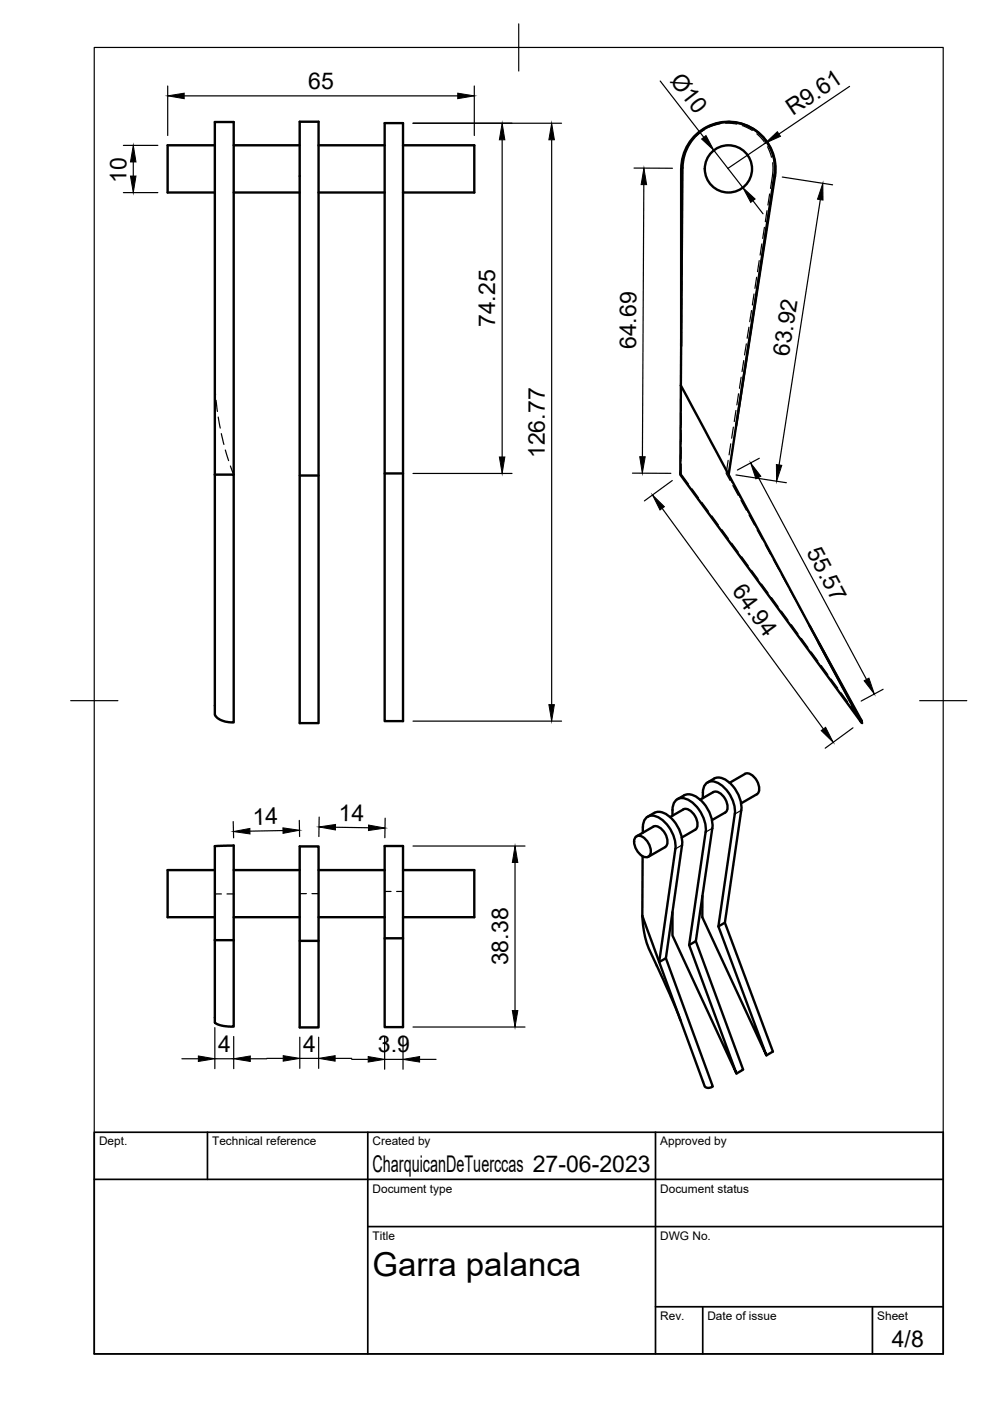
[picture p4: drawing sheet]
<svg xmlns="http://www.w3.org/2000/svg" width="210mm" height="297mm" viewBox="0 0 210 297" stroke-linecap="round" stroke-linejoin="round" font-family="sans-serif">
<!-- layer: Hidden -->
<g fill="none" stroke="#000" stroke-width=".25">
<path d="M144.7 38.3l-.1 2.3M145.1 33l-.4 1.8v2.3M146.7 29.8l-1.2 2.1M149.4 27.5l-1.9 1.4M152.7 26.3l-2.3 .6M153.9 26.1l2.3 .2M157.4 26.6l2.1 1.1M160.5 28.4l1.6 1.7M162.7 31.1l.9 2.2M163.8 34.5v.1a16.6 16.6 0 0 1-.4 5.3M144.5 59.7v2.4M144.6 56.1l-.1 2.4"/>
<path d="M144.6 52.5v2.4M144.6 49v2.4M144.6 45.4v2.4M144.6 41.8v2.4M160.4 58.8l-.3 2.3M161 55.3l-.4 2.3M161.5 51.7l-.3 2.4M162.1 48.2l-.4 2.4M162.6 44.7l-.3 2.3M163.2 41.1l-.4 2.4M144.4 73.3l.1 3.1M144.4 76.9v3"/>
<path d="M144.5 70.4v2.4M144.5 66.8v2.4M144.5 63.3v2.3M157.1 80l-.3 2.3M157.7 76.4l-.4 2.4M158.2 72.9l-.3 2.4M158.8 69.4l-.4 2.3M159.3 65.8l-.3 2.4M159.9 62.3l-.4 2.4M45.6 81.7l.1 2M45.8 84.9l.3 2.3M46.3 88.4l.4 2.4"/>
<path d="M46.9 91.9l.6 2.3M47.8 95.4l.7 2.3M48.9 98.8l.7 1.8M144.3 99v1.4l1.7 2.2M144.4 95.4l-.1 2.4M144.4 91.8v2.4M144.4 88.3v2.3M144.4 98.4v2.4l.8 1.1M144.4 84.7v2.4M144.4 80.5v3M144.4 84.1v2.4M144.4 87.7v2.4"/>
<path d="M144.4 91.3v2.3M144.4 94.8v2.4M154.4 97.6l-.4 2.8 .8 1.5M154.9 97.9l-.5 2.9 .9 1.5M154.9 94.1l-.3 2.3M155.4 94.4l-.3 2.3M155.5 90.6l-.4 2.3M156 87l-.3 2.4M156.1 90.3l-.5 2.9M156.6 83.5l-.4 2.4M145.9 102.8l1.4 2M146.7 103.6l1.4 1.9"/>
<path d="M148 105.7l1.4 1.9M148.8 106.5l1.4 1.9M150.1 108.6l1.4 1.9M150.9 109.4l1.4 1.9M152.2 111.5l1.4 1.9M153 112.3l1.4 1.9M154.3 114.4l1.4 1.9M155.1 115.2l1.4 1.9M155.4 102.9l1.1 2.1M155.8 103.4l1.2 2.1M156.4 117.2l1.4 2M157.1 106.1l1.1 2.1"/>
<path d="M157.2 118l1.4 2M157.5 106.5l1.1 2.1M158.8 109.2l1.2 2.1M159.2 109.7l1.1 2.1M160.5 112.4l1.2 2M160.9 112.8l1.2 2.1M162.2 115.5l1.2 2.1M162.6 116l1.1 2.1M164 118.6l1.1 2.1M164.3 119.1l1.1 2.1M158.5 120.1l1.5 2M159.3 120.9l1.5 1.9"/>
<path d="M160.7 123l1.4 2M161.5 123.8l1.4 1.9M162.8 125.9l1.4 1.9M163.6 126.7l1.4 1.9M164.9 128.8l1.4 1.9M165.7 129.6l1.4 1.9M165.7 121.8l1.1 2M166 122.2l1.1 2.1M167 131.7l1.4 1.9M167.4 124.9l1.1 2.1M167.7 125.4l1.1 2.1M167.8 132.4l1.4 2"/>
<path d="M169.1 134.6l1.4 1.9M169.1 128l1.1 2.1M169.4 128.5l1.1 2.1M169.9 135.3l1.4 2M170.8 131.2l.9 1.5M171.1 131.7l1.1 2.1M171.2 137.4l1.4 2M172 138.2l1.4 2M172.8 134.8l.8 1.5M173.3 140.3l1.4 1.9M174.1 141.1l1.4 1.9M175.4 143.2l1.4 1.9"/>
<path d="M176.2 144l1.4 1.9M177.5 146.1l1.4 1.9M178.3 146.9l1.4 1.9M179.6 149l1.4 1.9M180.4 149.8l1.7 2.2M181.7 151.9l.8 1M45.6 189.5h1.3M48.1 189.5h1.5M63.5 189.5h1.5M66.1 189.5h1.4M81.6 189h1.3M84.1 189h1.3"/>
</g>
<!-- layer: Visible -->
<g fill="none" stroke="#000" stroke-width=".51">
<path d="M45.6 30.8h-10.1v10h10.1M49.6 30.8h13.9M63.5 25.8h4v127.5h-4zM67.5 30.8h14.1M81.6 26.1h3.8v126.8h-3.8zM85.4 30.8h15.2v10h-15.2M164.2 37.1a9.8 9.8 0 0 0-8.9-11.2 9.8 9.8 0 0 0-10.6 9.7l-.3 46.1M164.2 37.2l-9.7 63.4M49.6 40.8h13.9M67.5 40.8h14.1M144.4 73.3v-37.5a10 10 0 0 1 10.8-10 10 10 0 0 1 9.1 11.5l-8.2 53M144.4 81.7l38.2 71.5-38.4-52.6z"/>
<path d="M45.6 100.6h4v52.6l-1.6-.2-1-.3-.9-.5-.5-.7zM45.6 100.6v-74.7h4v74.7M63.5 100.8h4M81.6 100.4h3.8M171.7 132.7l11 20.2-.6-.9M173.6 136.3l9.2 17-.3-.4M63.5 179.5h4v38.3h-4zM81.6 179.4h3.8v38.4h-3.8zM134.7 177.6a1.26 1.26 0 0 1 2 .2 3.3 3.3 0 0 1 1 3.6 1.26 1.26 0 0 1-2-.2 3.3 3.3 0 0 1-1-3.6zM136.3 175.4v1.2M136.3 175.4a2.11 2.11 0 0 1 1-2.3 2.11 2.11 0 0 1 2.5 .3 7.5 7.5 0 0 1 3.4 6.6M138.5 175.3l-3.5 2"/>
<path d="M138.5 175.3a2.21 2.21 0 0 1 2.5 1.4 2.21 2.21 0 0 1 0 2.9l-3.5 2.1M138.7 172.3l-1.4 .9M138.7 172.3a3.1 3.1 0 0 1 3.5 1 7.5 7.5 0 0 1 2.4 5.9l-3.4 24M142.6 172.9a3.8 3.8 0 0 1 .9-3.4 3 3 0 0 1 3.7 1 7.6 7.6 0 0 1 2.4 5.9M143.2 180l-3.4 24 1.4-.8 9.9 27.2-.3 .1-.9 .1-.5-.3-13.2-36.1M144.9 171.6l-2.8 1.6M144.9 171.6a2.21 2.21 0 0 1 2.5 1.5 2.21 2.21 0 0 1 0 2.8l-2.9 1.7M145 168.6l-1.4 .8M145 168.6a3.1 3.1 0 0 1 3.5 1 7.7 7.7 0 0 1 2.5 6l-3.5 23.9 10.1 27.3-1.5 .8M148.4 169.6l2.8-1.7a2.21 2.21 0 0 1 2.6 1.5 2.21 2.21 0 0 1-.1 2.9M149 169.2a3.7 3.7 0 0 1 .9-3.2 3.4 3.4 0 0 1 4.1 1.4 7 7 0 0 1 1.8 5.2l-3.5 23.8 10.2 27.4-13.6-29.3v-4.5M149.6 176.4l-3.5 24 10 27.2-13.5-29.3v-4.9"/>
<path d="M150 165.9a3.1 3.1 0 0 1 4.8 .1 7.4 7.4 0 0 1 2.4 5.8l-3.5 23.8 10.2 27.4-1.4 .8M153.7 172.3l-2.8 1.6M157.9 164.1l-3.2 1.9M158 164.1a2.21 2.21 0 0 1 2.5 1.4 2.21 2.21 0 0 1 0 2.9l-3.4 1.9M45.6 199.3v-19.9l3.7-.1h.3v20M45.6 199.3v17.5l1.3 .6 1.9 .3h.8v-18.4M45.6 184.5h-10.1v10h10.1M45.6 199.3h4M49.6 194.5h13.9M49.6 184.5h13.9M63.5 199.5h4M67.5 194.5h14.1"/>
<path d="M67.5 184.5h14.1M81.6 198.9h3.8M85.4 184.5h15.2v10h-15.2M136.2 194.2l.3 3 .7 2.9 4.8 10.7 2.3 5.5M136.2 181.6v12.6M147.5 199.5l-1.4 .9M153.7 195.6l-1.4 .8"/>
<circle cx="154.4" cy="35.8" r="5"/>
</g>
<!-- layer: Visible Narrow -->
<path d="M144.6 179.2l-1.4 .8M151 175.6l-1.4 .8M157.2 171.8l-1.4 .8" fill="none" stroke="#000" stroke-width=".25"/>
<!-- layer: TITLEBLOCK -->
<path d="M20 240.1h180v46.9h-180zM20 250h180M44 240.1v9.9M78 240.1v46.9M139 240.1v46.9M78 260.1h122M139 277.1h61M149 277.1v9.9M185 277.1v9.9" fill="none" stroke="#000" stroke-width=".36"/>
<!-- layer: BORDER -->
<path d="M20 10.1h180v276.9h-180zM110 5.1v10M15 148.6h10M195 148.6h10" fill="none" stroke="#000" stroke-width=".25"/>
<!-- layer: FD_Dimensions -->
<g fill="none" stroke="#000" stroke-width=".25">
<path d="M35.6 18.2v10.5M100.6 18.2v10.5M140 17.2l9.2 11.9M180.1 18.3l-14.9 10.1M26.2 30.8h7.3M28.3 34.3v3M39.1 20.3h57.9M87.6 26.1h31.5M106.5 29.6v67.3M117 29.6v119.8M134.4 35.6l8.2 .1M136.5 39.1l-.3 57.7"/>
<path d="M151.4 31.9l6.1 7.9M162.2 30.4l-7.9 5.3M165.9 37.5l10.6 1.7M26.2 40.8h7.3M159.6 42.6l2.2 2.7M173.9 42.3l-8.7 56.3M161 97.2l-4.7 2.5M87.6 100.4h21M134.1 100.3l8.1 .1M140.4 107.8l34.2 46.8M142.5 101.9l-5.9 4.3M156 100.7l10.7 1.6"/>
<path d="M160.8 101.2l22.9 42.9M87.6 152.9h31.5M180.8 154.3l-5.8 4.3M187.2 146.1l-4.6 2.5M49.4 174.2l.1 3.4M60 176.1l-7 .1M63.5 173.9v3.5M67.7 173.2l-.1 4.2M71.1 175.4l7 .1M81.7 173.5l-.1 4.1M87.6 179.4h23.7M109.2 182.9v31.4"/>
<path d="M45.6 217.9v8.7M49.6 219.8v6.8M63.6 219.9v6.6M67.6 219.9v6.6M81.6 219.8v6.9M85.4 219.8v6.9M87.6 217.7h23.7M38.6 224.5h3.5M45.6 224.5h4M53.1 224.5h3.5M56.6 224.4h3.4M63.6 224.4h4"/>
<path d="M71.1 224.4h3.5M74.6 224.6h3.5M81.6 224.6h3.8M89 224.6h3.5"/>
</g>
<g fill="#000" stroke="#000" stroke-width=".21">
<path d="M35.6 20.3l3.5-.5v1.1zM97 19.8l3.6 .5-3.6 .6zM28.3 30.8l.5 3.5h-1.1zM27.7 37.3h1.1l-.5 3.5zM106.5 26.1l.5 3.5h-1.1zM117 26.1l.5 3.5h-1.1zM136.5 35.7l.6 3.4h-1.2zM148.8 29.5l.9-.7 1.7 3.1zM162.2 30.4l2.6-2.5 .7 1zM157.5 39.8l2.6 2.4-.9 .7zM174.5 38.9v3.5l-1.2-.2zM105.9 96.9h1.1l-.5 3.5z"/>
<path d="M135.6 96.8h1.2l-.6 3.5zM164.6 98.5l1.2 .2-1.1 3.3zM138.3 105l2.6 2.4-1 .7zM159.2 98.2l2.1 2.8-1 .5zM116.4 149.4h1.1l-.5 3.5zM174.1 154.9l.9-.7 1.7 3.2zM183.2 144.3l1-.5 1.2 3.3zM49.5 176.3l3.5-.7v1.2zM60 175.5l3.5 .5-3.5 .7zM67.6 175.3l3.5-.5v1.2zM78.1 174.9l3.5 .7-3.5 .5zM109.2 179.4l.6 3.5h-1.2z"/>
<path d="M108.6 214.3h1.2l-.6 3.4zM42.1 223.9l3.5 .6-3.5 .6zM49.6 224.5l3.5-.6v1.2zM60 223.8l3.6 .6-3.6 .6zM67.6 224.4l3.5-.6v1.2zM78.1 224l3.5 .6-3.5 .6zM85.4 224.6l3.6-.6v1.2z"/>
</g>
<text font-size="7" x="79" y="270.6">Garra palanca</text>
<g font-size="4.9">
<text x="141.9" y="17.2" transform="rotate(52 141.9 17.2)">Ø10</text>
<text x="65.3" y="18.9">65</text>
<text x="168.1" y="24.7" transform="rotate(-34 168.1 24.7)">R9.61</text>
<text x="26.8" y="38.7" transform="rotate(-90 26.8 38.7)">10</text>
<text x="105" y="69.4" transform="rotate(-90 105 69.4)">74.25</text>
<text x="134.9" y="74" transform="rotate(-90 134.9 74)">64.69</text>
<text x="167.3" y="75.7" transform="rotate(-81 167.3 75.7)">63.92</text>
<text x="115.5" y="97.1" transform="rotate(-90 115.5 97.1)">126.77</text>
<text x="170.9" y="117" transform="rotate(62 170.9 117)">55.57</text>
<text x="155.1" y="125.4" transform="rotate(54 155.1 125.4)">64.94</text>
<text x="71.8" y="174" transform="rotate(1 71.8 174)">14</text>
<text x="53.6" y="174.8" transform="rotate(-1 53.6 174.8)">14</text>
<text x="107.7" y="204.7" transform="rotate(-90 107.7 204.7)">38.38</text>
<text x="46.3" y="223.1">4</text>
<text x="64.3" y="223">4</text>
<text x="80.1" y="223.1">3.9</text>
<text x="79" y="248.5">CharquicanDeTuerccas 27-06-2023</text>
<text x="189.1" y="285.7">4/8</text>
</g>
<g font-size="2.5">
<text x="21" y="242.9">Dept.</text>
<text x="45" y="242.9">Technical reference</text>
<text x="79" y="242.9">Created by</text>
<text x="140" y="242.9">Approved by</text>
<text x="79" y="252.8">Document type</text>
<text x="140" y="252.8">Document status</text>
<text x="79" y="262.9">Title</text>
<text x="140" y="262.9">DWG No.</text>
<text x="140" y="279.9">Rev.</text>
<text x="150" y="279.9">Date of issue</text>
<text x="186" y="279.9">Sheet</text>
</g>
</svg>
